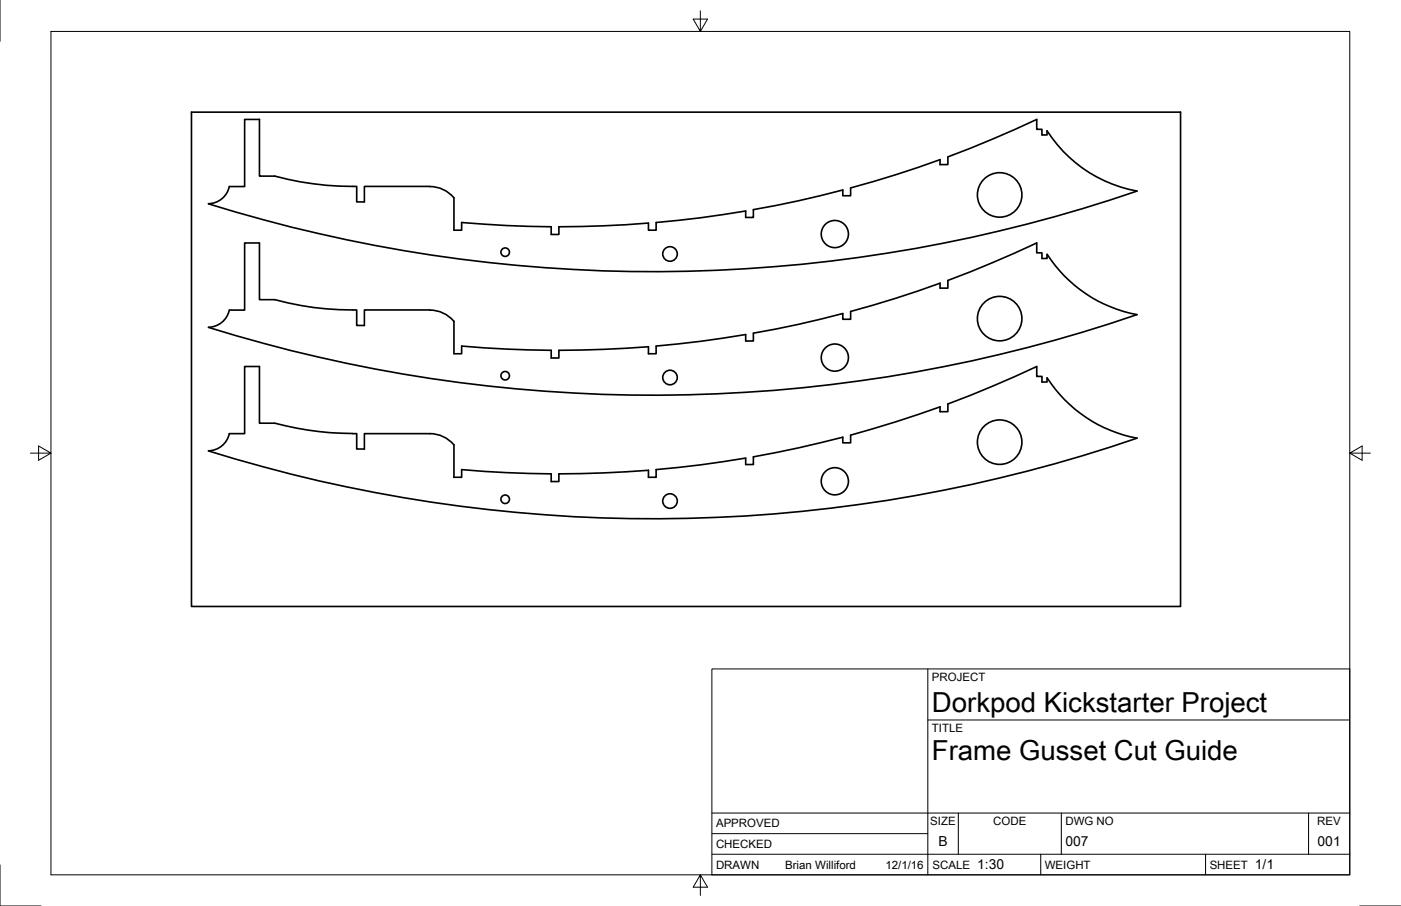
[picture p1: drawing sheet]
<svg xmlns="http://www.w3.org/2000/svg" width="432mm" height="279mm" viewBox="0 0 432 279" stroke-linecap="round" stroke-linejoin="round" font-family="sans-serif">
<g fill="none" stroke="#000" stroke-width=".51">
<path d="M59 34.6h304.9v152.4h-304.9zM70.7 57.5a6.7 6.7 0 0 1-6.5 5.3M132.5 57.5h-20.2v4.8h-2.4v-4.8a91.1 91.1 0 0 1-25.2-3.2h-4.7v-17.5h-4.6v20.7h-4.7M132.5 57.5a9.6 9.6 0 0 1 7.4 3.5M139.9 61v10h2.4v-2.4a347.4 347.4 0 0 0 27.6 1.3v2.4h2.4v-2.4a347.1 347.1 0 0 0 27.6-1.1v2.2h2.3v-2.4a323.6 323.6 0 0 0 27.6-3.5v2h2.4v-2.5a307.6 307.6 0 0 0 27.6-6v1.8h2.4v-2.4a332.3 332.3 0 0 0 27.5-8.8v1.6h2.4v-2.4a375 375 0 0 0 27.4-11.6v3.1h1.6v1.7h1.6v-1.3a41.7 41.7 0 0 0 27.7 18.6 459.8 459.8 0 0 1-286.1 4M322.7 78.4v1.3h-1.6v-1.7h-1.6v-3.1a375 375 0 0 1-27.4 11.6v2.4h-2.4v-1.6a332.3 332.3 0 0 1-27.5 8.8v2.4h-2.4v-1.8a307.6 307.6 0 0 1-27.6 6v2.5h-2.4v-2a323.6 323.6 0 0 1-27.6 3.5v2.4h-2.3v-2.2a375.9 375.9 0 0 1-27.6 1.1v2.4h-2.4v-2.4a347.4 347.4 0 0 1-27.6-1.3v2.4h-2.4v-10M322.7 78.4a42.1 42.1 0 0 0 27.8 18.6M70.7 95.6a6.8 6.8 0 0 1-6.4 5.4 459.6 459.6 0 0 0 286.1-4M70.7 95.6h4.7v-20.7h4.6v17.5h4.7a89.2 89.2 0 0 0 25.2 3.2v4.8h2.4v-4.8h20.2a9.9 9.9 0 0 1 7.4 3.5M322.7 116.5v1.3h-1.6v-1.7h-1.6v-3.1a375 375 0 0 1-27.4 11.6v2.4h-2.4v-1.5a381.2 381.2 0 0 1-27.5 8.7v2.4h-2.4v-1.8a352.6 352.6 0 0 1-27.6 6.1v2.4h-2.4v-2a323.6 323.6 0 0 1-27.6 3.5v2.4h-2.3v-2.2a375.9 375.9 0 0 1-27.6 1.1v2.4h-2.4v-2.4a347.4 347.4 0 0 1-27.6-1.3v2.4h-2.4v-10M322.7 116.5a42.1 42.1 0 0 0 27.8 18.6M70.7 133.7a6.7 6.7 0 0 1-6.5 5.3"/>
<path d="M108.7 133.7a93.3 93.3 0 0 1-24-3.2h-4.7v-17.5h-4.6v20.7h-4.7M108.7 133.7h1.2v4.8h2.4v-4.8h20.2a9.6 9.6 0 0 1 7.4 3.5M350.4 135.1a459.8 459.8 0 0 1-286.1 4"/>
<circle cx="155.7" cy="77.8" r="1.31"/>
<circle cx="206.5" cy="78.3" r="2.24"/>
<circle cx="257.3" cy="72.2" r="4.2"/>
<circle cx="308.1" cy="60.1" r="6.9"/>
<circle cx="308.1" cy="98.3" r="6.9"/>
<circle cx="155.7" cy="115.9" r="1.31"/>
<circle cx="206.5" cy="116.4" r="2.24"/>
<circle cx="257.3" cy="110.3" r="4.2"/>
<circle cx="308.1" cy="136.4" r="6.9"/>
<circle cx="155.7" cy="154" r="1.31"/>
<circle cx="206.5" cy="154.5" r="2.24"/>
<circle cx="257.3" cy="148.4" r="4.2"/>
</g>
<g fill="none" stroke="#000" stroke-width=".31">
<path d="M0 .1v12.6M15.7 9.7h400.3v260.1h-400.3zM215.9 3.3v6.4l-2.2-3.8h4.4l-2.2 3.8M9.4 139.7h6.3l-3.8-2.2v4.4l3.8-2.2M416 139.7l3.8 2.2v-4.4l-3.8 2.2h6.4M219.4 206.3h196.6v63.5h-196.6zM286 206.3v63.5M286 222h130M219.4 257.1h66.6M219.4 250.7h196.6M295.4 250.7v12.7M327.1 250.7v12.7"/>
<path d="M403.3 250.7v12.7M0 266.7v12.7h12.7M215.9 269.8l2.2 3.8h-4.4l2.2-3.8v6.3M219.4 263.4h196.6M320.8 263.4v6.4M371.6 263.4v6.4M419.1 279.4h12.6"/>
</g>
<g font-size="8.5">
<text x="287.2" y="219.5">Dorkpod Kickstarter Project</text>
<text x="287.2" y="234.5">Frame Gusset Cut Guide</text>
</g>
<g font-size="4.3">
<text x="289.2" y="261">B</text>
<text x="328.4" y="261">007</text>
<text x="406.1" y="261">001</text>
<text x="301.2" y="268.1">1:30</text>
<text x="386.8" y="268.1">1/1</text>
</g>
<g font-size="3.5">
<text x="287.2" y="210.1">PROJECT</text>
<text x="287.2" y="225.8">TITLE</text>
<text x="220.7" y="255.2">APPROVED</text>
<text x="286.7" y="254.6">SIZE</text>
<text x="306.1" y="254.6">CODE</text>
<text x="328.4" y="254.6">DWG NO</text>
<text x="406" y="254.6">REV</text>
<text x="220.7" y="261.5">CHECKED</text>
<text x="220.7" y="267.9">DRAWN</text>
<text x="242" y="267.9">Brian Williford</text>
<text x="272.9" y="267.9">12/1/16</text>
<text x="287.4" y="267.9">SCALE</text>
<text x="322" y="267.9">WEIGHT</text>
<text x="372.8" y="267.9">SHEET</text>
</g>
</svg>
